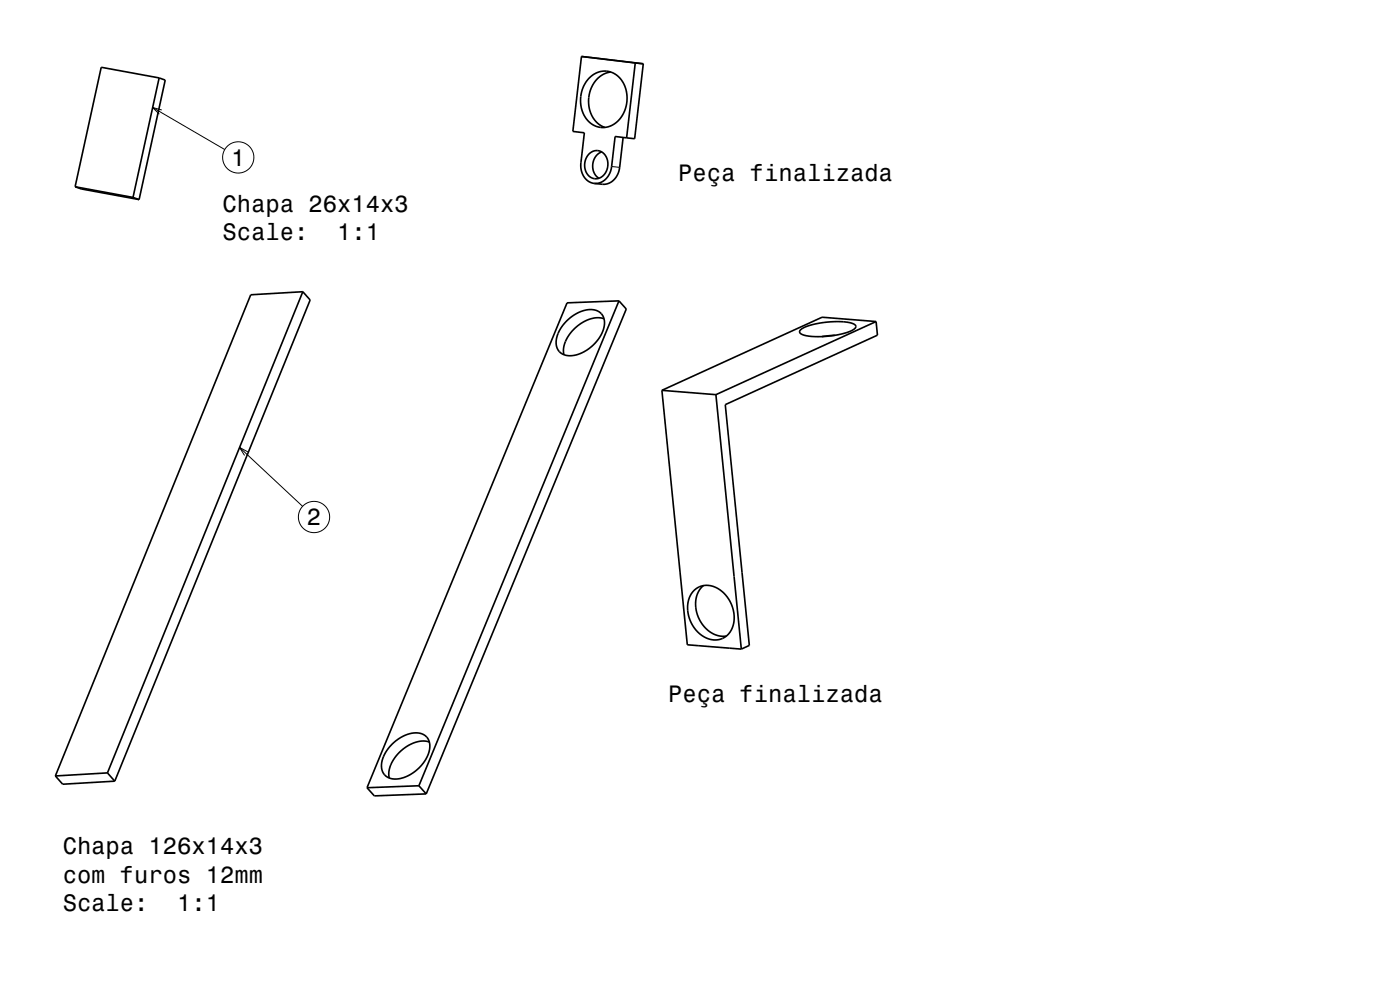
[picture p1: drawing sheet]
<svg xmlns="http://www.w3.org/2000/svg" width="297mm" height="210mm" viewBox="0 0 297 210" stroke-linecap="round" stroke-linejoin="round" font-family="sans-serif">
<g fill="none" stroke="#000" stroke-width=".35">
<path d="M33.8 16.5l1.2 .5-5.5 25.3M33.8 16.5l-5.6 25.4M33.8 16.5l-12.3-2.2-5.6 25.3M123.4 12l-1.9 15.9 2.5 .3-.8 6.3a3.7 3.7 0 0 0 2.9 4.4M123.4 12l13.1 1.5M123.4 12l11.4 1.4M125 16.5a4.5 4.5 0 0 1 7.7 2.1 6.5 6.5 0 0 1-3.8 8.3 4.9 4.9 0 0 1-5.7-4.7 6.9 6.9 0 0 1 1.8-5.7zM129.6 15.3a6.2 6.2 0 0 0-4.6 7.3 5.4 5.4 0 0 0 3.3 4.4M134.8 13.4l1.7 .1M134.8 13.4l-1.9 15.8M136.5 13.5l-1.9 15.9-1.7-.2M15.9 39.6l1.3 .5 12.3 2.2"/>
<path d="M15.9 39.6l12.3 2.3M124.9 32.7a2.33 2.33 0 0 1 2.6-.5 2.33 2.33 0 0 1 1.4 2.3 2.72 2.72 0 0 1-3.5 3.2 3.3 3.3 0 0 1-.5-5zM127.6 32.2a3.3 3.3 0 0 0-.5 5.6M132.2 29.2l-.7 6.3a3.7 3.7 0 0 1-3.7 3.6l-1.7-.2M132.9 29.2l-2.4-.2-.7 6.3a3.7 3.7 0 0 1-3.7 3.6M28.2 41.9l1.3 .4M64.2 61.9l1.6 1.7-41.5 102.1M64.2 61.9l-41.4 102M64.2 61.9l-11 .6-41.5 102.1M120.2 68.1a6.4 6.4 0 0 1 6.6-2.1 3.1 3.1 0 0 1 1.1 4.2 8.2 8.2 0 0 1-7.5 5.2 2.84 2.84 0 0 1-2.2-4 7.8 7.8 0 0 1 2-3.3zM128.1 67.6a6.9 6.9 0 0 0-6.8 2.7 5.8 5.8 0 0 0-1.7 4.9M131.3 63.8l1.6 1.8-42.5 102.8"/>
<path d="M131.3 63.8l-42.4 102.9M131.3 63.8l-11 .4-42.4 102.9M169.8 70l1.5-.8 2.7-.7 3-.3 2.5 .1a2.14 2.14 0 0 1 2.1 .9 2.84 2.84 0 0 1-2.3 1.5l-3.7 .6h-3.9a2.09 2.09 0 0 1-2.1-.9zM177.1 71.1l-2.7 .3M185.9 68.2l.2 2.9-32.2 14.7 5.1 51.1-1.7 .8M185.9 68.2l-11.5-.9-34 15.5M185.9 68.2l-34 15.5M140.4 82.8l5.4 54 11.5 .9M140.4 82.8l11.5 .9M151.9 83.7l5.4 54M147.2 125.3a4.5 4.5 0 0 1 6.6 .8 6.5 6.5 0 0 1 .6 8.5 4.4 4.4 0 0 1-6.5-.6 6.6 6.6 0 0 1-.7-8.7zM149.2 124.2a6.1 6.1 0 0 0-.3 8 5.5 5.5 0 0 0 5.2 2.7"/>
<path d="M83.1 157.9a6.6 6.6 0 0 1 6.5-2.2 3.1 3.1 0 0 1 1.2 4.3 8.2 8.2 0 0 1-7.4 5.2 2.84 2.84 0 0 1-2.3-4.1 7.8 7.8 0 0 1 2-3.2zM91.1 157.4a6.9 6.9 0 0 0-6.9 2.7 5.8 5.8 0 0 0-1.6 4.9M11.7 164.6l1.6 1.8 11-.7M22.8 163.9l1.5 1.8M22.8 163.9l-11.1 .7M77.9 167.1l1.5 1.7 11-.4M88.9 166.7l1.5 1.7M88.9 166.7l-11 .4"/>
</g>
<g fill="none" stroke="#000" stroke-width=".21">
<path d="M32.4 22.8l15.3 8.9M34.3 23.3l-1.9-.5 1.4 1.4M129.8 35.3l1.7 .2M50.8 94.9l13.4 12.5M52.6 95.9l-1.8-1 1.1 1.7"/>
<circle cx="50.5" cy="33.4" r="3.3"/>
<circle cx="66.6" cy="109.7" r="3.3"/>
</g>
<g font-size="5">
<text x="49" y="35.1">1</text>
<text x="143.9" y="38.4">Peça finalizada</text>
<text x="47.2" y="44.9">Chapa 26x14x3</text>
<text x="47.2" y="51">Scale:</text>
<text x="71.5" y="51">1:1</text>
<text x="65.1" y="111.4">2</text>
<text x="141.7" y="148.8">Peça finalizada</text>
<text x="13.3" y="181.2">Chapa 126x14x3</text>
<text x="13.3" y="187.3">com furos 12mm</text>
<text x="13.3" y="193.3">Scale:</text>
<text x="37.6" y="193.3">1:1</text>
</g>
</svg>
